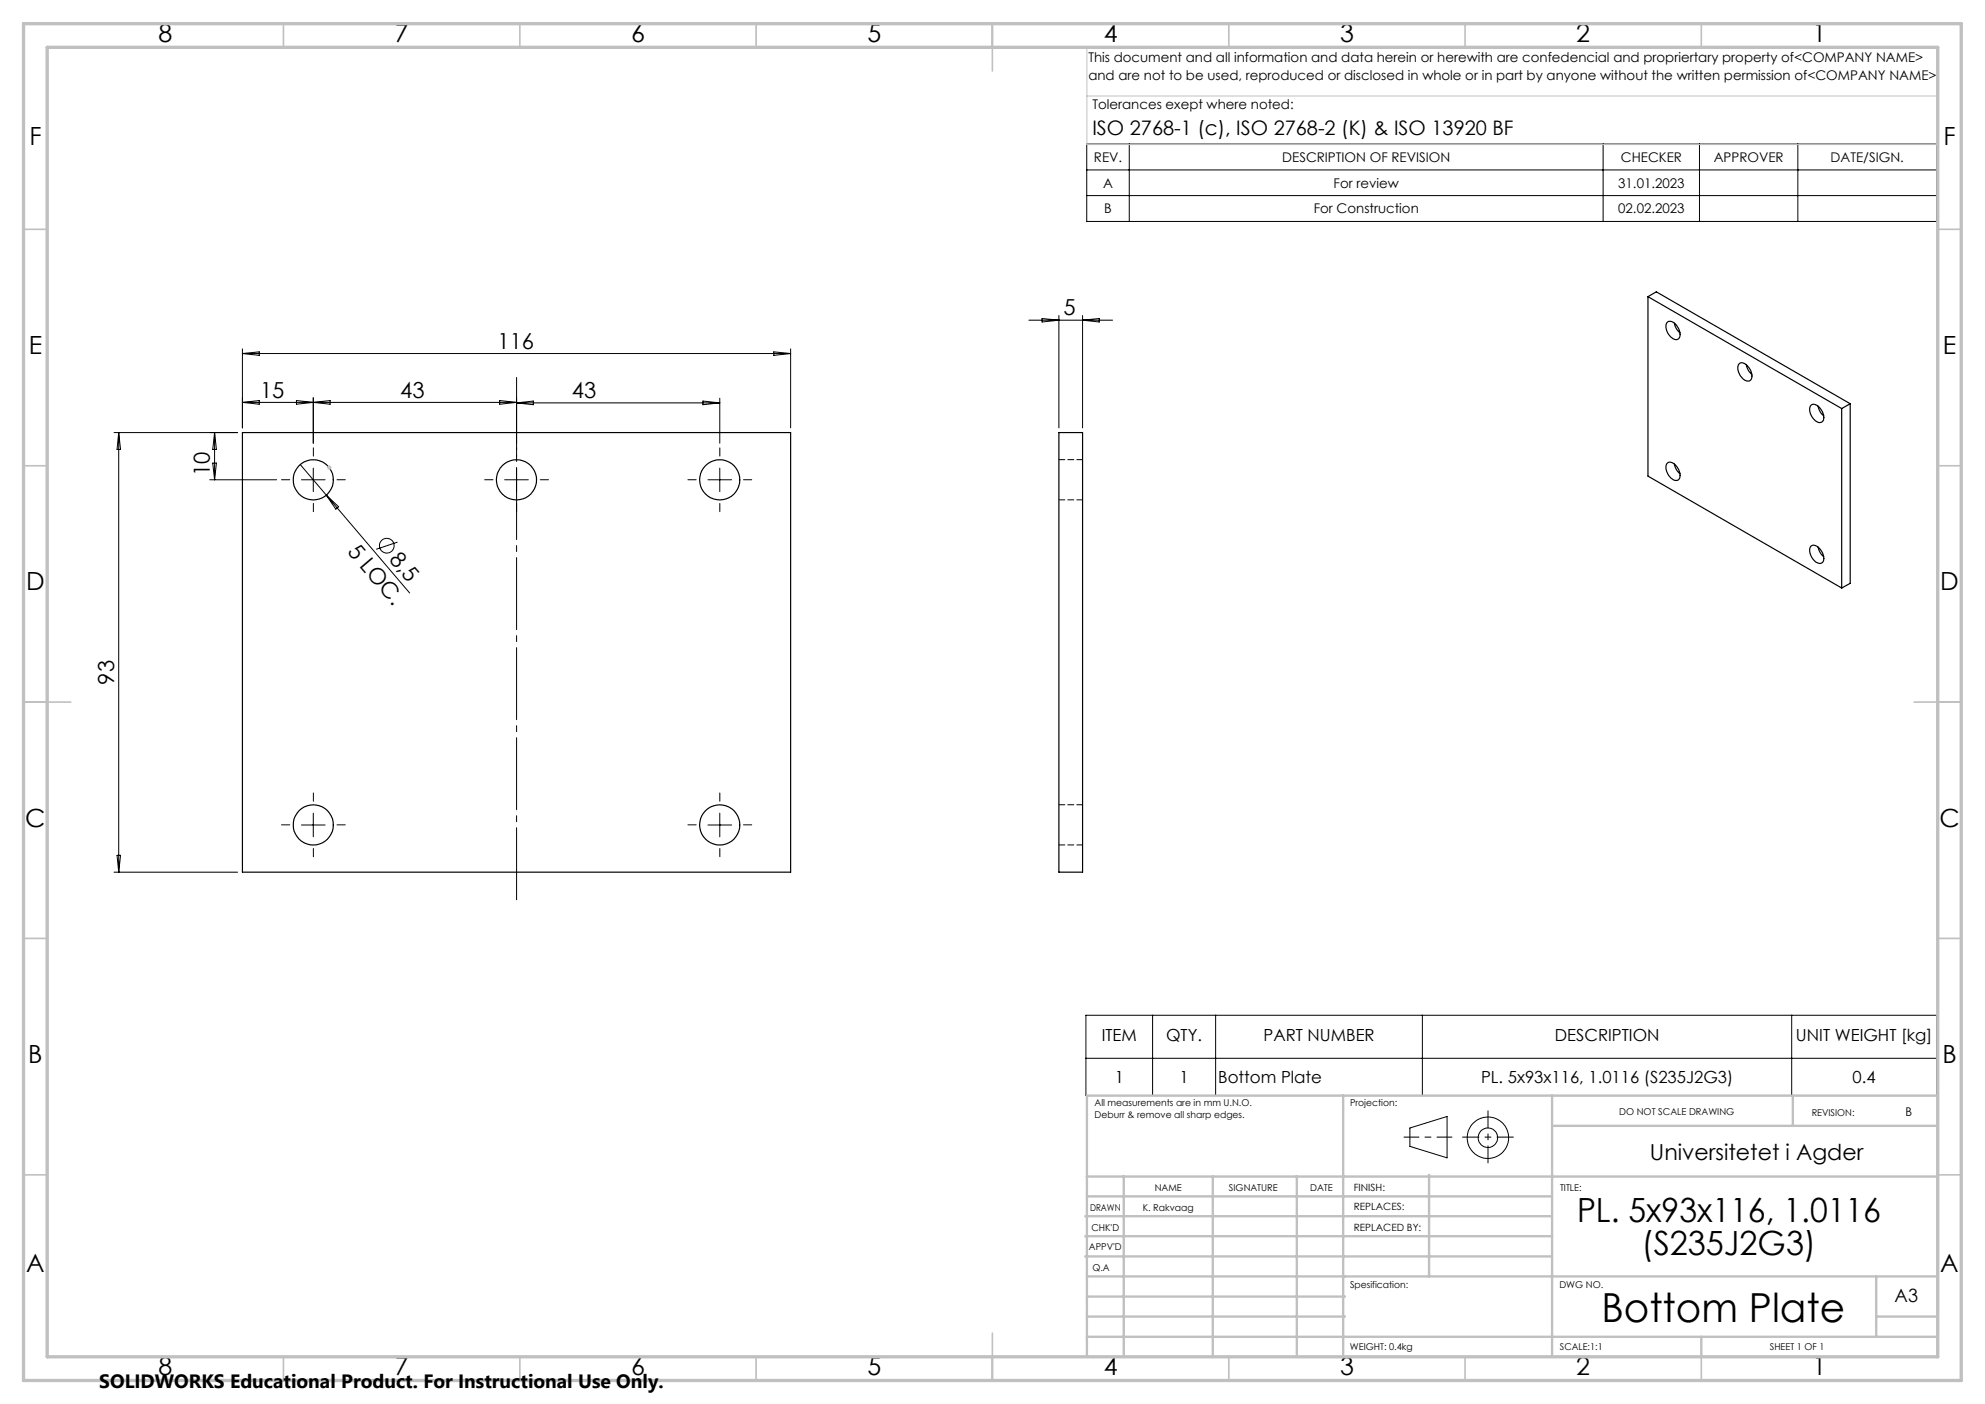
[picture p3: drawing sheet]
<svg xmlns="http://www.w3.org/2000/svg" width="420mm" height="297mm" viewBox="0 0 420 297" stroke-linecap="round" stroke-linejoin="round" font-family="sans-serif">
<g fill="none" stroke="#000" stroke-width=".25">
<path d="M348.7 62.8v37.9l41 23.7M348.7 62.8l41 23.6M348.7 62.8l1.7-1.1 41.1 23.7M352.8 68.2a1.48 1.48 0 0 1 2.1 .8 2.12 2.12 0 0 1 .1 2.8 1.86 1.86 0 0 1-2.1-1.3 2.11 2.11 0 0 1-.1-2.3zM354.3 68.4a3.2 3.2 0 0 0 1.2 2M368.1 76.8a2.23 2.23 0 0 1 2.4 1.9 1.45 1.45 0 0 1-.4 1.9 2.73 2.73 0 0 1-2.3-3.5zM369.5 77.1a3.2 3.2 0 0 0 1.2 2.1M51.3 91.5h116v93h-116zM224 91.5h5.1v93h-5.1zM352.6 98.1a1.08 1.08 0 0 1 1.8 .2 2.55 2.55 0 0 1 .8 3.1 1.52 1.52 0 0 1-2.1-.8 2.77 2.77 0 0 1-.5-2.5zM354.3 98.2a3.2 3.2 0 0 0 1.2 2M383.2 85.7a1.55 1.55 0 0 1 2.1 .9 2.33 2.33 0 0 1 .3 2.6 1.5 1.5 0 0 1-2.1-.9 2.23 2.23 0 0 1-.3-2.6z"/>
<path d="M384.7 85.9a3.5 3.5 0 0 0 1.2 2.1M389.7 86.4v38M391.5 85.4l-1.8 1M391.5 85.4v38l-1.8 1M383.2 115.5a1.55 1.55 0 0 1 2.1 .9 2.33 2.33 0 0 1 .3 2.6 1.58 1.58 0 0 1-2.1-.9 2.23 2.23 0 0 1-.3-2.6zM384.7 115.7a3.6 3.6 0 0 0 1.2 2.1"/>
<circle cx="66.3" cy="101.5" r="4.2"/>
<circle cx="109.3" cy="101.5" r="4.2"/>
<circle cx="152.3" cy="101.5" r="4.2"/>
<circle cx="66.3" cy="174.5" r="4.2"/>
<circle cx="152.3" cy="174.5" r="4.2"/>
</g>
<path d="M229.1 97.2h-5M224.1 105.7h5M224.1 178.7h5M229.1 170.2h-5" fill="none" stroke="#000" stroke-width=".21" stroke-dasharray="1.3 .6"/>
<g fill="none" stroke="#000" stroke-width=".21">
<path d="M229.9 30.5h179.9v16.3h-179.9zM229.9 35.9h179.9M238.9 30.5v16.3M339.2 30.5v16.3M359.6 30.5v16.3M380.4 30.5v16.3M229.9 41.4h179.9M51.3 73.8v16.7M51.3 74.8h116M51.3 74.8l3.6-.4v.8zM163.7 74.4l3.6 .4-3.6 .4zM167.3 73.8v16.7"/>
<path d="M217.7 67.7h17.7M220.5 67.4l3.5 .3-3.5 .4zM224 66.7v23.8M229.1 66.7v23.8M229.1 67.7l3.5-.3v.7zM24.1 91.5h26.2M25.1 91.5l.4 3.6h-.7zM25.1 91.5v93M45 98h.8l-.4 3.5zM45.4 91.5v10M45.4 91.5l.4 3.6h-.8zM51.3 85.1l3.6-.4v.8z"/>
<path d="M51.3 85.1h58M62.7 84.7v.8l7.1-.8v.8zM63.5 98.3l5.5 6.4M66.3 99v5M66.3 84.1v9.7M105.7 84.7l3.6 .4-3.6 .4zM109.3 84.1v9.7M109.3 99v5M109.3 85.2h43M109.3 85.2l3.6-.4v.8zM148.7 84.8l3.6 .4-3.6 .4zM152.3 99v5"/>
<path d="M152.3 84.2v9.6M44.4 101.5h14.1M63.8 101.5h5M69 104.7l17.7 20.7M69 104.7l2.6 2.5-.6 .5zM84.1 114.7l-4.5 1.5M106.8 101.5h5M149.8 101.5h5M63.8 174.5h5M66.3 172v5M149.8 174.5h5M152.3 172v5"/>
<path d="M24.1 184.5h26.2M24.8 180.9h.7l-.4 3.6zM229.8 214.8h180v16.9h-180zM243.9 214.8v16.9M257.2 214.8v16.9M301 214.8v16.9M379.1 214.8v16.9M229.8 223.9h180M298.3 238.6l7.9-2.4v8.7l-7.9-2.4z"/>
<circle cx="81.8" cy="115.4" r="1.56"/>
<circle cx="314.8" cy="240.7" r="2.07"/>
<circle cx="314.8" cy="240.7" r="4.4"/>
</g>
<path d="M230 10v20.6h180M230.5 10h179.5v33M230 20.3h180M69.1 98.9h1.1M69.3 98.6l.7 .7M69.7 98.4v1M70 98.6l-.7 .7" fill="none" stroke="#c0c0c0" stroke-width=".21"/>
<path d="M109.3 78.6v113" fill="none" stroke="#000" stroke-width=".21" stroke-dasharray="15.2 1.3 1.3 1.3" stroke-dashoffset="-1.3"/>
<g fill="none" stroke="#000" stroke-width=".21" stroke-dasharray="15.2 1.3 1.3 1.3">
<path d="M66.3 96.5v-1.8M109.3 96.5v-1.8M152.3 96.5v-1.8M61.3 101.5h-1.7M66.3 106.5v1.7M71.3 101.5h1.8M104.3 101.5h-1.7M109.3 106.5v1.7M114.3 101.5h1.8M147.3 101.5h-1.7M152.3 106.5v1.7M157.3 101.5h1.8"/>
<path d="M61.3 174.5h-1.7M66.3 169.5v-1.8M66.3 179.5v1.7M71.3 174.5h1.8M147.3 174.5h-1.7M152.3 169.5v-1.8M152.3 179.5v1.7M157.3 174.5h1.8"/>
</g>
<path d="M297.1 240.5h10.1" fill="none" stroke="#000" stroke-width=".21" stroke-dasharray="15.2 1.3 1.3 1.3" stroke-dashoffset="12.1"/>
<path d="M314.8 235v11" fill="none" stroke="#000" stroke-width=".21" stroke-dasharray="15.2 1.3 1.3 1.3" stroke-dashoffset="11.6"/>
<path d="M309.5 240.5h10.7" fill="none" stroke="#000" stroke-width=".21" stroke-dasharray="15.2 1.3 1.3 1.3" stroke-dashoffset="11.8"/>
<g fill="none" stroke="#c0c0c0" stroke-width=".35">
<path d="M60 5v5M110 5v5M160 5v5M210 5v10M260 5v5M310 5v5M360 5v5M5 48.5h5M410 48.5h5M5 98.5h5M410 98.5h5M5 148.5h10"/>
<path d="M405 148.5h10M5 198.5h5M410 198.5h5M5 248.5h5M410 248.5h5M60 287v5M110 287v5M160 287v5M210 282v10M260 287v5M310 287v5M360 287v5"/>
</g>
<g fill="none" stroke="#c0c0c0" stroke-width=".5">
<path d="M284.2 231.8v55.2M328.4 231.8v55.2M328.8 238.2h81.2M379.3 231.8v6.4M410 231.8h-180v55.2M229.6 257.3h98.8M230 248.9h179.6M230 253.1h98.4M237.8 248.8v38.2M256.6 248.9v38.2M274.4 248.8v38.2M302.4 248.5v21.5"/>
<path d="M229.6 265.8h98.8M229.6 261.5h98.8M230 278.5h54.6M230 274.3h54.6M230 270h180M397 278.5h13M397 270v12.8M230 282.8h180M360 282.8v4.2"/>
</g>
<path d="M5 5h410v287h-410zM10 10h400v277h-400z" fill="none" stroke="#c0c0c0" stroke-width=".7"/>
<text font-size="8.5" x="338.8" y="279.7">Bottom Plate</text>
<g font-size="7.1">
<text x="333.7" y="258.5">PL. 5x93x116, 1.0116</text>
<text x="347.4" y="265.6">(S235J2G3)</text>
</g>
<g font-size="5.3">
<text x="33.5" y="8.9">8</text>
<text x="83.5" y="8.9">7</text>
<text x="133.5" y="8.9">6</text>
<text x="183.5" y="8.9">5</text>
<text x="233.5" y="8.9">4</text>
<text x="283.5" y="8.9">3</text>
<text x="333.5" y="8.9">2</text>
<text x="383.5" y="8.9">1</text>
<text x="6.2" y="30.7">F</text>
<text x="411.2" y="30.7">F</text>
<text x="6.1" y="74.9">E</text>
<text x="411.1" y="74.9">E</text>
<text x="5.5" y="124.9">D</text>
<text x="410.5" y="124.9">D</text>
<text x="5.3" y="174.9">C</text>
<text x="410.3" y="174.9">C</text>
<text x="6" y="224.9">B</text>
<text x="411" y="224.9">B</text>
<text x="5.5" y="269.2">A</text>
<text x="410.5" y="269.2">A</text>
<text x="33.5" y="290.9">8</text>
<text x="83.5" y="290.9">7</text>
<text x="133.5" y="290.9">6</text>
<text x="183.5" y="290.9">5</text>
<text x="233.5" y="290.9">4</text>
<text x="283.5" y="290.9">3</text>
<text x="333.5" y="290.9">2</text>
<text x="383.5" y="290.9">1</text>
</g>
<g font-size="4.7">
<text x="225" y="66.7">5</text>
<text x="105.3" y="73.8">116</text>
<text x="55" y="84.1">15</text>
<text x="84.7" y="84.1">43</text>
<text x="121" y="84.2">43</text>
<text x="44.4" y="100.7" transform="rotate(-90 44.4 100.7)">10</text>
<text x="73.4" y="116.8" transform="rotate(50 73.4 116.8)">5 LOC.</text>
<text x="82.2" y="118.5" transform="rotate(50 82.2 118.5)">8,5</text>
<text x="24.1" y="144.8" transform="rotate(-90 24.1 144.8)">93</text>
<text x="349.1" y="245.3">Universitetet i Agder</text>
</g>
<text font-size="4.2" x="231.1" y="28.5">ISO 2768-1 (c), ISO 2768-2 (K) &amp; ISO 13920 BF</text>
<text font-size="4.1" x="21" y="293.7">SOLIDWORKS Educational Product. For Instructional Use Only.</text>
<text font-size="3.9" x="400.9" y="275.5">A3</text>
<g font-size="3.5">
<text x="233.1" y="220.3">ITEM</text>
<text x="246.7" y="220.3">QTY.</text>
<text x="267.3" y="220.3">PART NUMBER</text>
<text x="329" y="220.3">DESCRIPTION</text>
<text x="380" y="220.3">UNIT WEIGHT [kg]</text>
<text x="235.9" y="229.1">1</text>
<text x="249.6" y="229.1">1</text>
<text x="257.7" y="229.1">Bottom Plate</text>
<text x="313.4" y="229.1">PL. 5x93x116, 1.0116 (S235J2G3)</text>
<text x="392" y="229.1">0.4</text>
</g>
<g font-size="2.8">
<text x="230.3" y="13.1">This document and all information and data herein or herewith are confedencial and propriertary property of&lt;COMPANY NAME&gt;</text>
<text x="230.3" y="16.9">and are not to be used, reproduced or disclosed in whole or in part by anyone without the written permission of&lt;COMPANY NAME&gt;</text>
<text x="231.1" y="23.1">Tolerances exept where noted:</text>
<text x="231.5" y="34.3">REV.</text>
<text x="271.3" y="34.3">DESCRIPTION OF REVISION</text>
<text x="343" y="34.3">CHECKER</text>
<text x="362.6" y="34.3">APPROVER</text>
<text x="387.3" y="34.3">DATE/SIGN.</text>
<text x="233.4" y="39.7">A</text>
<text x="282.2" y="39.7">For review</text>
<text x="342.4" y="39.7">31.01.2023</text>
<text x="233.6" y="45.2">B</text>
<text x="278" y="45.2">For Construction</text>
<text x="342.4" y="45.2">02.02.2023</text>
</g>
<text font-size="2.5" x="403.2" y="236.1">B</text>
<g font-size="2.1">
<text x="286.4" y="251.9">FINISH:</text>
<text x="286.5" y="256">REPLACES:</text>
<text x="286.5" y="260.4">REPLACED BY:</text>
</g>
<g font-size="2">
<text x="231.6" y="234">All measurements are in mm U.N.O.</text>
<text x="285.6" y="234">Projection:</text>
<text x="231.6" y="236.5">Deburr &amp; remove all sharp edges.</text>
<text x="342.6" y="236">DO NOT SCALE DRAWING</text>
<text x="383.3" y="236.2">REVISION:</text>
<text x="244.3" y="252">NAME</text>
<text x="260" y="251.9">SIGNATURE</text>
<text x="277.2" y="251.9">DATE</text>
<text x="330.1" y="251.9">TITLE:</text>
<text x="230.6" y="256.1">DRAWN</text>
<text x="241.8" y="256.1">K. Rakvaag</text>
<text x="230.9" y="260.3">CHK'D</text>
<text x="230.4" y="264.4">APPV'D</text>
<text x="231.1" y="268.8">Q.A</text>
<text x="285.6" y="272.5">Spesification:</text>
<text x="330" y="272.5">DWG NO.</text>
<text x="285.6" y="285.5">WEIGHT: 0.4kg</text>
<text x="330.1" y="285.6">SCALE:1:1</text>
<text x="374.5" y="285.6">SHEET 1 OF 1</text>
</g>
</svg>
